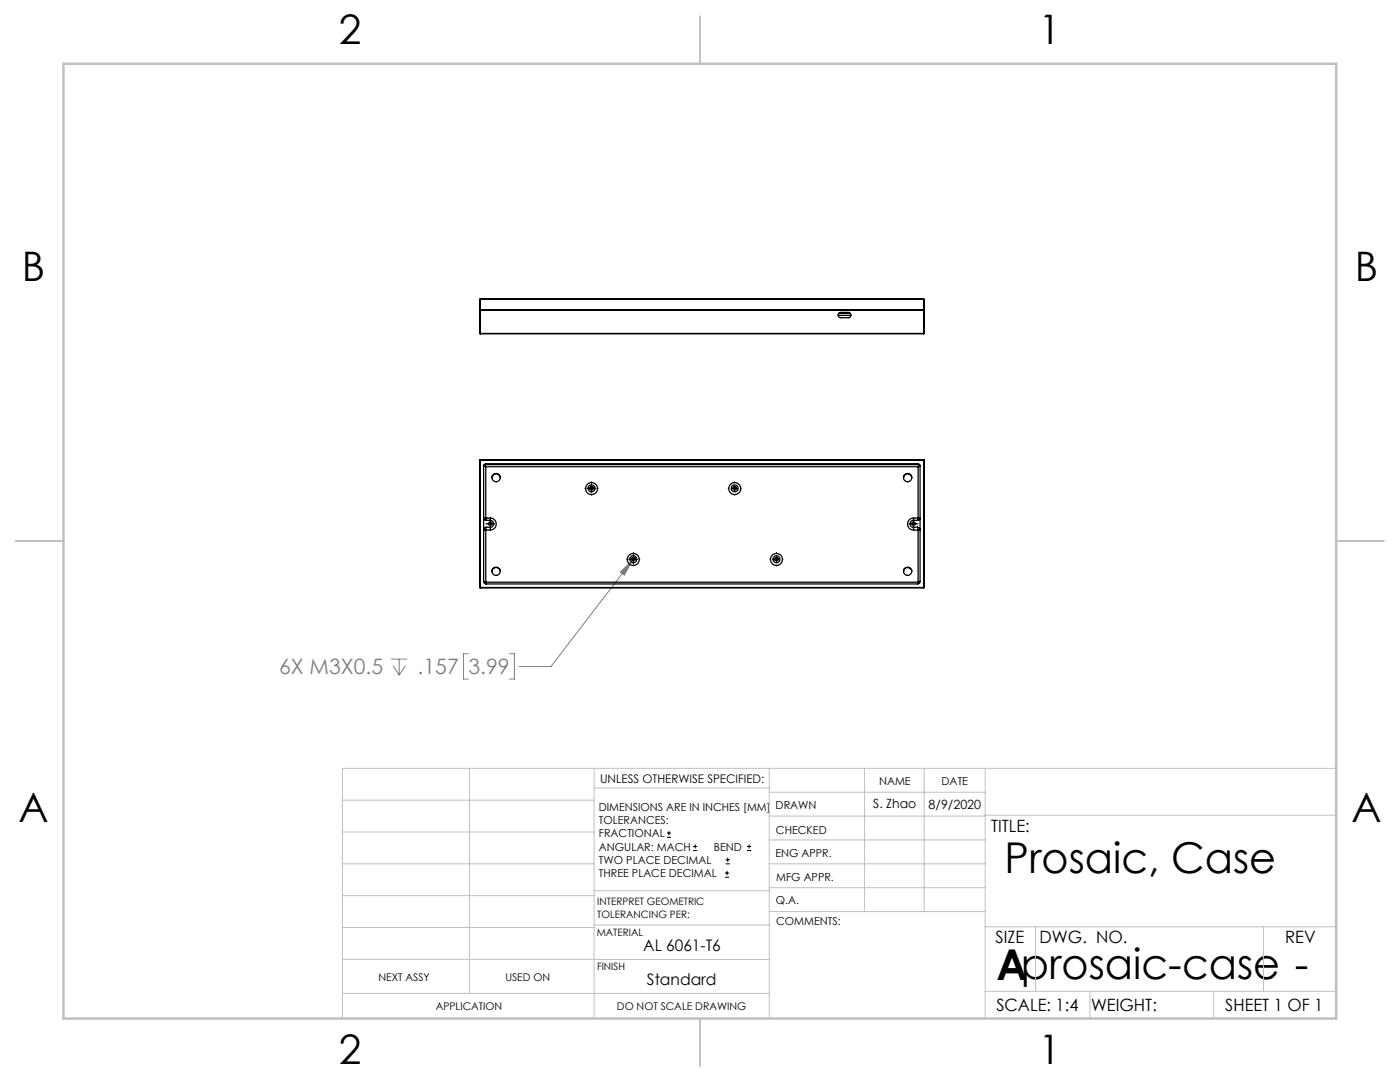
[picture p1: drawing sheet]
<svg xmlns="http://www.w3.org/2000/svg" width="279mm" height="216mm" viewBox="0 0 279 216" stroke-linecap="round" stroke-linejoin="round" font-family="sans-serif">
<path d="M123.8 114.2l2.4-2.4-1.6 3zM126.2 111.8l-16.2 21.2h-6.4M78.1 131.5h3.2M78.5 132.8l1.2 1.9M79.7 131.5v3.2M80.9 132.8l-1.2 1.9M93.5 130.5h-1v5h1M101.7 130.5h1v5h-1" fill="none" stroke="#808080" stroke-width=".2"/>
<g fill="none" stroke="#000" stroke-width=".2">
<path d="M116.7 97.4h.1M117.1 97.4h1.9M118 96.1v.1M118 96.5v1.9M118 98.7v.1M119.3 97.4h.1M145.3 97.4h.1M146 97.4h1.2M146.6 96.1v.1M146.6 96.8v1.3M146.6 98.7v.1M147.9 97.4h.1"/>
<path d="M96.9 104.5h1.9M97.9 103.6v1.9M125.1 111.6h.1M125.4 111.6h1.9M126.4 110.2v.1M126.4 110.6v1.9M126.4 112.9h.1M127.7 111.6h.1M153.6 111.6h.1M154.3 111.6h1.3M155 110.2v.1M155 110.9v1.3"/>
<path d="M155 112.9h.1M156.2 111.6h.1M181.4 104.5h1.9M182.3 103.6v1.9M133.1 167.1h.8M133.1 166.2h.8M133.5 165.8v.9M138.3 169.7h.8M138.3 168.9h.8M138.7 168.5v.8M144.7 175h.8M144.7 174.2h.8"/>
<path d="M144.8 172.4h.9M144.8 171.6h.9M145.1 173.8v.8M145.2 171.1v.9M149.1 169.7h.8M149.1 168.9h.8M149.5 168.5v.8"/>
</g>
<path d="M118.1 97.1a.37 .37 0 0 1 .3 .5 .37 .37 0 0 1-.6 .1 .37 .37 0 0 1 .2-.6h.1M146.6 97.1a.37 .37 0 0 1 .4 .5 .37 .37 0 0 1-.6 .1 .37 .37 0 0 1 .2-.6M97.9 104.1a.37 .37 0 0 1 .3 .6 .37 .37 0 0 1-.6 0 .37 .37 0 0 1 .2-.6h.1M126.4 111.2a.37 .37 0 0 1 .3 .5 .37 .37 0 0 1-.6 .1 .37 .37 0 0 1 .2-.6h.1M155 111.2a.37 .37 0 0 1 .3 .5 .37 .37 0 0 1-.6 .1 .37 .37 0 0 1 .2-.6h.1M182.3 104.1a.37 .37 0 0 1 .4 .6 .37 .37 0 0 1-.7 0 .37 .37 0 0 1 .2-.6h.1" fill="none" stroke="#000" stroke-width=".2" stroke-dasharray="1.3 .6" stroke-dashoffset=".4" stroke-linecap="butt"/>
<g fill="none" stroke="#c0c0c0" stroke-width=".2">
<path d="M68.3 159.7h50.3M93.7 153.3v44.9M118.6 153.3v49.9M118.6 157.2h34.9M153.5 153.3v49.9M153.5 158.1h43.1M172.5 153.3v28.6M184.4 153.3v28.6M196.6 153.3v49.9M266.7 153.3h-198.4v49.9M68.3 178.7h50.3M68.3 172.4h50.3"/>
<path d="M68.3 166h50.3M118.6 177.7h35M153.5 167.6h43.1M153.5 162.8h43.1M153.5 172.4h43.1M153.5 177.1h43.1M196.6 162.7h70.1M68.3 198.2h85.2M68.3 191.4l85.2 .1M68.3 185.1h50.3M118.6 184.6h35M153.6 181.9h43"/>
<path d="M196.6 197.8h70.1M196.6 184.9h70.1M206.7 184.9v12.9M217.5 197.8v5.4M242.2 197.8v5.4M252.2 184.9v12.9"/>
</g>
<path d="M139.7 3.2v9.5M3.1 107.9h9.6M266.7 107.9h9.5M139.7 203.2v9.6" fill="none" stroke="#c0c0c0" stroke-width=".25"/>
<path d="M12.7 12.7h254v190.5h-254z" fill="none" stroke="#c0c0c0" stroke-width=".5"/>
<path d="M123.8 114.2l2.4-2.4-1.6 3z" fill="#808080"/>
<g fill="none" stroke="#000" stroke-width=".25">
<path d="M95.7 59.8v6.7M95.8 59.7l-.1 .1M95.8 59.7h.1M95.8 59.7v6.8M95.8 59.7h88.5M184.3 59.7l.1 .1M184.3 59.7h.1M184.3 59.7v6.8M184.4 59.8v6.7M95.7 66.5h.1M95.7 66.5l.1 .1M95.8 61.8v.1"/>
<path d="M95.8 61.8h-.1l.1 .1M95.8 66.5v.1M95.8 61.8h88.5M95.8 61.9h88.5M95.8 66.5h88.5M95.8 66.6h88.5M167.3 62.9a.49 .49 0 0 1 .4-.6l1.8 .1 .3 .2v.3M167.3 62.9l.1 .3 .3 .2h1.7l.4-.5M167.3 62.9h2.5M167.4 62.5h2.3M184.3 61.8v.1M184.3 61.8l.1 .1h-.1"/>
<path d="M184.3 66.5h.1M184.3 66.5v.1M184.4 66.5l-.1 .1M95.7 91.8h.1M95.7 91.8v25.4M95.8 91.7v.1M95.8 91.7l-.1 .1M95.8 91.8v25.4M95.8 91.7h88.5M95.8 91.8h88.5M96.5 93l.2-.3 .2-.2h86.3l.4 .2v.3M96.5 93l.4 .1"/>
<path d="M96.5 93v23M96.7 92.7h.1M96.7 92.7l.2 .4M96.7 92.7h86.8l-.2 .4M96.9 93.1h.1M96.9 93.1v10.3M96.9 93.1h86.3M98.2 95.4a.83 .83 0 0 1 .8-.9 .83 .83 0 0 1 .8 .9M180.3 95.4a.83 .83 0 0 1 .8-.9 .83 .83 0 0 1 .9 .9M183.2 93.1v10.3M183.3 93.1h-.1M183.6 93l-.3 .1"/>
<path d="M183.6 93v23M184.3 91.8h.1M184.3 91.7v.1M184.3 91.7l.1 .1M184.3 91.8v25.4M184.4 91.8v25.4M95.7 117.2h.1M95.7 117.2l.1 .1M95.8 117.2v.1M95.8 117.2h88.5M95.8 117.3h88.5M96.5 116l.2 .4 .3 .1"/>
<path d="M96.5 116l.4 .1M96.5 105.7l.4 .1M96.5 105.7h.4M96.5 103.4h.4M96.9 103.4l-.4-.1 .2 .4 .3 .1M96.9 116.1l.1 .1M96.9 103.4h.1M96.9 105.7v.1M96.9 103.4l.1 .4M96.9 105.8v10.3M96.9 105.8h1M96.9 103.4h1"/>
<path d="M97 105.2l-.3 .2-.2 .3M97 116.2v.3M97 105.2l-.1 .5M97 116.5h86.1M97 103.8h.9M97 105.2h.9M97 116.2h86.1M97.9 103.8a.69 .69 0 0 1 .6 .7 .69 .69 0 0 1-.6 .7M97.9 103.4a1.2 1.2 0 0 1 1.1 1.2 1.2 1.2 0 0 1-1.1 1.2M97.9 105.2v.6M97.9 103.4v.4M98.2 114a.83 .83 0 0 1 .8-.8 .83 .83 0 0 1 .8 .8"/>
<path d="M180.3 114a.83 .83 0 0 1 .8-.8 .83 .83 0 0 1 .9 .8M182.3 103.8a.69 .69 0 0 0-.7 .7 .69 .69 0 0 0 .7 .7M182.3 103.4a1.2 1.2 0 0 0-1.2 1.2 1.2 1.2 0 0 0 1.2 1.2M182.3 103.4v.4M182.3 105.2v.6M182.3 103.8h.8M182.3 105.2h.8M182.3 105.8h.9M182.3 103.4h.9M183.1 105.2l.5 .2v.3M183.1 116.2v.3M183.1 105.2l.1 .5"/>
<path d="M183.2 103.4l.4-.1v.1l-.2 .4h-.3M183.2 116.1l-.1 .1M183.2 103.4h.1M183.2 105.7v.1M183.2 105.7h.4M183.2 103.4l-.1 .4M183.2 103.4h.4M183.2 105.8v10.3M183.6 116v.3l-.5 .2M183.6 116l-.4 .1M183.6 105.7l-.4 .1M184.3 117.2v.1"/>
<path d="M184.3 117.2h.1M184.4 117.2l-.1 .1"/>
<circle cx="99" cy="95.3" r=".83"/>
<circle cx="118" cy="97.5" r=".32"/>
<circle cx="118.1" cy="97.5" r=".68"/>
<circle cx="118.1" cy="97.5" r="1.2"/>
<circle cx="146.6" cy="97.5" r=".32"/>
<circle cx="146.6" cy="97.5" r=".68"/>
<circle cx="146.6" cy="97.5" r="1.2"/>
<circle cx="181.1" cy="95.3" r=".83"/>
<circle cx="97.8" cy="104.5" r=".31"/>
<circle cx="99" cy="114" r=".82"/>
<circle cx="126.4" cy="111.6" r=".31"/>
<circle cx="126.4" cy="111.6" r="1.2"/>
<circle cx="126.4" cy="111.6" r=".7"/>
<circle cx="155" cy="111.6" r=".31"/>
<circle cx="155" cy="111.6" r="1.2"/>
<circle cx="155" cy="111.6" r=".7"/>
<circle cx="181.1" cy="114" r=".82"/>
<circle cx="182.3" cy="104.5" r=".31"/>
</g>
<g font-size="8.5">
<text x="200.5" y="174.2">Prosaic, Case</text>
<text x="198.9" y="195.5">Aprosaic-case -</text>
</g>
<g font-size="8.1">
<text x="67.6" y="8.9">2</text>
<text x="207.3" y="8.9">1</text>
<text x="4.4" y="56.2">B</text>
<text x="270.4" y="56.2">B</text>
<text x="3.7" y="164.1">A</text>
<text x="269.7" y="164.1">A</text>
<text x="67.6" y="212.4">2</text>
<text x="207.3" y="212.4">1</text>
</g>
<g font-size="4.2" fill="#808080">
<text x="55.7" y="134.6">6X M3X0.5</text>
<text x="83.3" y="134.6">.157</text>
<text x="93.5" y="134.6">3.99</text>
</g>
<g font-size="3.4">
<text x="197.8" y="166">TITLE:</text>
<text x="198.7" y="188.1">SIZE</text>
<text x="207.5" y="188.1">DWG. NO.</text>
<text x="256.5" y="188.2">REV</text>
<text x="198.8" y="201.7">SCALE: 1:4</text>
<text x="217.7" y="201.8">WEIGHT:</text>
<text x="244.5" y="201.7">SHEET 1 OF 1</text>
</g>
<g font-size="3.2">
<text x="128.4" y="189.8">AL 6061-T6</text>
<text x="129.1" y="196.6">Standard</text>
</g>
<g font-size="2.5">
<text x="174.3" y="161.3">S. Zhao</text>
<text x="185.3" y="161.4">8/9/2020</text>
</g>
<text font-size="2.4" x="119.8" y="156.2">UNLESS OTHERWISE SPECIFIED:</text>
<g font-size="2.2">
<text x="119.5" y="161.8">DIMENSIONS ARE IN INCHES [MM]</text>
<text x="154.8" y="161.4">DRAWN</text>
<text x="175.4" y="156.6">NAME</text>
<text x="187.9" y="156.7">DATE</text>
<text x="119.5" y="164.4">TOLERANCES:</text>
<text x="119.5" y="167.1">FRACTIONAL</text>
<text x="154.9" y="166.3">CHECKED</text>
<text x="119.5" y="169.7">ANGULAR: MACH</text>
<text x="119.5" y="172.4">TWO PLACE DECIMAL</text>
<text x="142.5" y="169.7">BEND</text>
<text x="154.8" y="171">ENG APPR.</text>
<text x="119.5" y="175">THREE PLACE DECIMAL</text>
<text x="154.9" y="175.7">MFG APPR.</text>
<text x="154.9" y="180.4">Q.A.</text>
<text x="154.9" y="184.6">COMMENTS:</text>
</g>
<g font-size="2.1">
<text x="75.5" y="195.7">NEXT ASSY</text>
<text x="100.9" y="195.7">USED ON</text>
<text x="86.9" y="201.5">APPLICATION</text>
<text x="123.1" y="201.6">DO NOT SCALE DRAWING</text>
</g>
<g font-size="2">
<text x="119.2" y="180.6">INTERPRET GEOMETRIC</text>
<text x="119.2" y="183.1">TOLERANCING PER:</text>
<text x="119.1" y="186.7">MATERIAL</text>
<text x="119.1" y="193.5">FINISH</text>
</g>
</svg>
